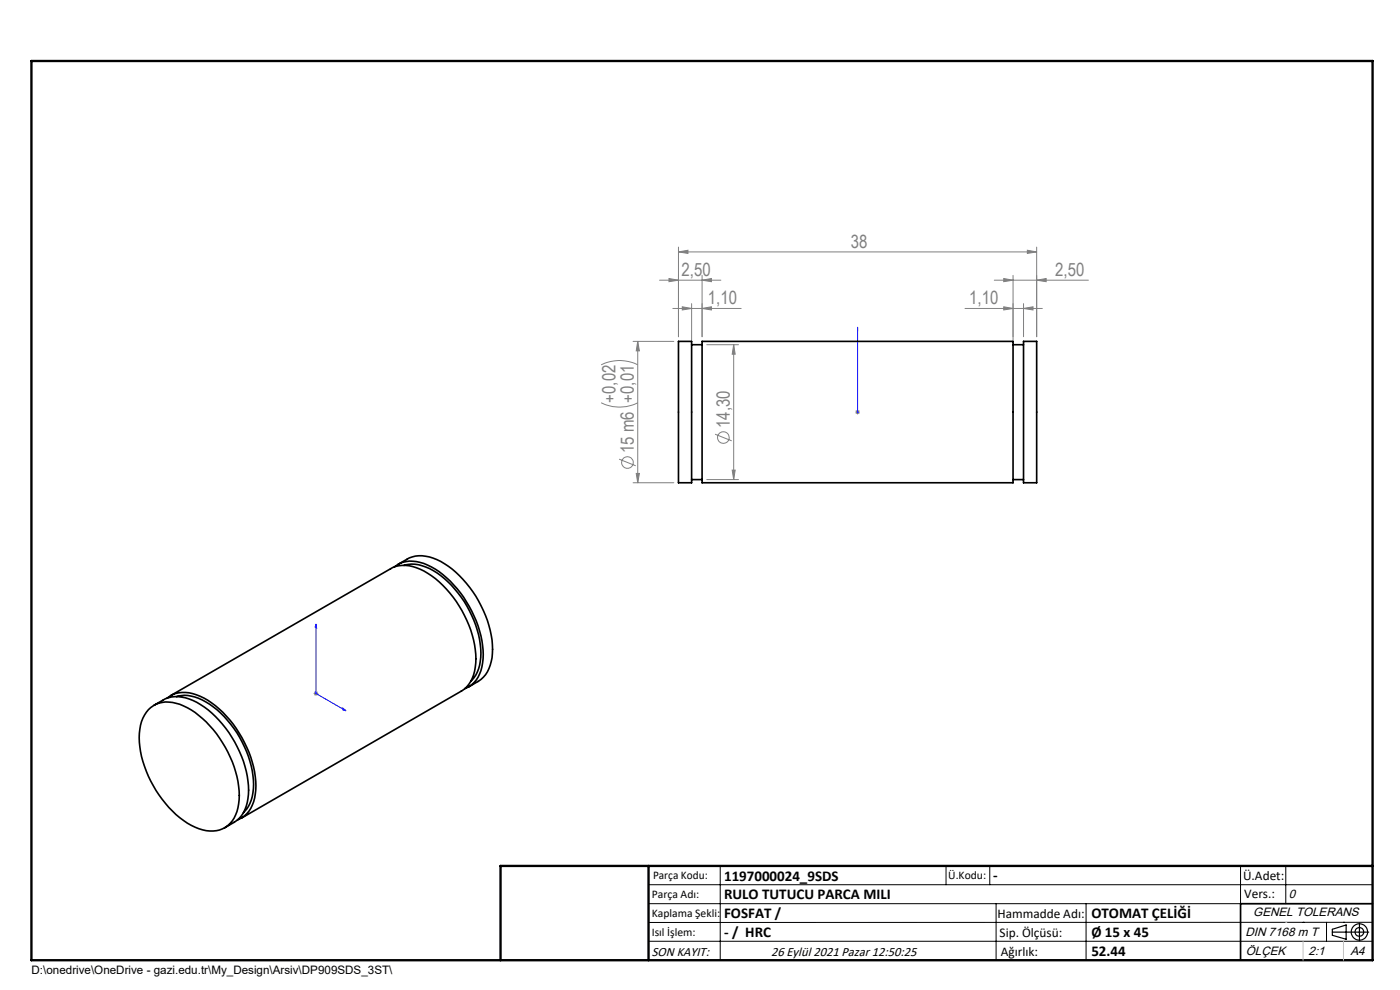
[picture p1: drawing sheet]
<svg xmlns="http://www.w3.org/2000/svg" width="297mm" height="210mm" viewBox="0 0 297 210" stroke-linecap="round" stroke-linejoin="round" font-family="sans-serif">
<g fill="none" stroke="#808080" stroke-width=".21">
<path d="M139.9 59.4h13M141.9 59.1l2 .3-2 .4zM143.9 53.4l2-.3v.7zM143.9 52.4v19M143.9 53.4h76M148.9 59.4l2-.3v.7zM148.9 58.4v13M210.9 59.4h20M212.9 59.1l2 .3-2 .4zM214.9 58.4v13.7M217.9 53.1l2 .3-2 .4zM219.9 59.4l2-.3v.7z"/>
<path d="M219.9 52.4v19M127.5 77.4a8.6 8.6 0 0 1 7.8 0M134.3 72.4h8.6M135.3 72.4l.3 2h-.6zM135.3 72.4v30M142.7 65.4h14.5M144.7 65.1l2 .3-2 .3zM146.7 64.4v7.7M148.9 65.4l2-.3v.6zM149.9 73.1h6.8M155.6 73.1l.4 2h-.7zM155.6 73.1v28.6"/>
<path d="M204.7 65.4h16.4M212.9 65.1l2 .3-2 .3zM217.1 65.4l2-.3v.6zM217.1 64.4v7M127.5 85.4a8.6 8.6 0 0 0 7.8 0M131.3 97.4l3.6 1.4M151.7 92.1l3.5 1.4M155.3 99.7h.7l-.4 2zM181.4 87.4h1M181.6 87.1l.7 .7M181.9 86.9v1M182.3 87.1l-.7 .7"/>
<path d="M134.3 102.4h8.6M135 100.4h.6l-.3 2zM149.9 101.7h6.8M66.5 147.1h1M66.7 146.7l.7 .8M67 146.6v1M67.4 146.7l-.7 .8"/>
<circle cx="133.1" cy="98.1" r="1.24"/>
<circle cx="153.5" cy="92.8" r="1.24"/>
</g>
<g fill="none" stroke="#000" stroke-width=".25">
<path d="M282.6 197.7h7.8M282.6 197.1l3-.9v3l-3-.8zM288.4 195.8v3.8M106.2 203.7h185"/>
<circle cx="288.4" cy="197.7" r="1.74"/>
<circle cx="288.4" cy="197.7" r=".93"/>
</g>
<path d="M181.9 69.4v.9v-.9M181.9 69.4v18M181.9 87.2v.5zM181.9 87.4h.1M67 132.4l.2 .8-.3-.2zM67 132.4v14.7l6.4 3.7M72.7 150.2l.7 .6-.7-.2z" fill="none" stroke="#00f" stroke-width=".21"/>
<g fill="none" stroke="#000" stroke-width=".21">
<path d="M137.6 187.7h153.6M137.6 191.7h153.6M137.6 199.7h153.6M152.8 183.7v20M200.7 183.7v4M210 183.7v4M211.3 191.7v12M230.4 191.7v12M263.2 183.7v20M272.8 183.7v8M276.4 195.6h.1M281.4 195.6v4.1"/>
<path d="M285 195.6h.1M291.2 195.6l-153.6 .1"/>
</g>
<path d="M291.2 191.7h-28v12" fill="none" stroke="#000" stroke-width=".35"/>
<path d="M6.7 12.9h284.5v190.8h-284.5zM137.6 183.7v20M291.2 183.7h-185v20" fill="none" stroke="#000" stroke-width=".5"/>
<path d="M276.4 199.7v4M285 199.7v4" fill="none" stroke="#c0c0c0" stroke-width=".21"/>
<path d="M272.8 195.6h.1" fill="none" stroke="#c0c0c0" stroke-width=".25"/>
<g fill="#00f">
<path d="M181.9 87.2v.5zM181.9 69.4v.9z"/>
<path d="M72.7 150.2l.7 .6-.7-.2zM67 132.4l.2 .8-.3-.2z"/>
</g>
<g fill="#808080">
<path d="M217.9 53.1l2 .3-2 .4zM143.9 53.4l2-.3v.7zM148.9 65.4l2-.3v.6zM144.7 65.1l2 .3-2 .3zM217.1 65.4l2-.3v.6zM212.9 65.1l2 .3-2 .3z"/>
<path d="M141.9 59.1l2 .3-2 .4zM148.9 59.4l2-.3v.7zM212.9 59.1l2 .3-2 .4zM219.9 59.4l2-.3v.7z"/>
<path d="M135.3 72.4l.3 2h-.6zM135 100.4h.6l-.3 2zM155.6 73.1l.4 2h-.7zM155.3 99.7h.7l-.4 2z"/>
</g>
<g fill="none" stroke="#000" stroke-width=".35">
<path d="M143.9 72.4h2.8v30h-2.8zM146.7 73.1h2.2M148.9 72.4h66v30h-66zM214.9 73.1h2.2M217.1 72.4h2.8v30h-2.8zM84.4 119.7a7.6 7.6 0 0 1 5.1-1.8 14.7 14.7 0 0 1 9.5 5.8 21.9 21.9 0 0 1 5.4 15.8 6.6 6.6 0 0 1-3 5.1l-2 1.1M85.7 119.9a8.1 8.1 0 0 1 7 1.6 22.3 22.3 0 0 1 9.3 17.9 7.3 7.3 0 0 1-2.1 5.1M146.7 101.7h2.2M214.9 101.7h2.2M83.7 120.3a6.3 6.3 0 0 1 7-.4 20.7 20.7 0 0 1 9.4 9.7 17.9 17.9 0 0 1 1.9 12.7 5.7 5.7 0 0 1-3.4 3.8M31.5 150.6a6.1 6.1 0 0 1 6.6-1.2 20.7 20.7 0 0 1 10.7 11.2 17.1 17.1 0 0 1 1.5 11.5 5.8 5.8 0 0 1-8.1 3.7 19.4 19.4 0 0 1-9.7-9.1 19.1 19.1 0 0 1-2.7-12.9l.5-1.4zM32.7 149.6a7.6 7.6 0 0 1 5.1-1.8 14.7 14.7 0 0 1 9.4 5.8 21.7 21.7 0 0 1 5.4 15.8 6.5 6.5 0 0 1-3 5l-1.9 1.2"/>
<path d="M35.5 148.1a6.3 6.3 0 0 1 7-.4 22.8 22.8 0 0 1 11.3 15 12 12 0 0 1-1 9.4 5.8 5.8 0 0 1-2.4 1.8M36.2 147.6l46.7-27a7.2 7.2 0 0 1 7.1 .5 23.1 23.1 0 0 1 10.9 19.5 7 7 0 0 1-3 6l-46.7 27M37.5 147.8a8.3 8.3 0 0 1 7 1.6 22.2 22.2 0 0 1 9.3 17.9 7.3 7.3 0 0 1-2.2 5.1"/>
</g>
<g font-size="3.9" fill="#808080">
<text x="180.5" y="52.5">38</text>
<text x="144.6" y="58.5">2,50</text>
<text x="223.9" y="58.5">2,50</text>
<text x="150.2" y="64.5">1,10</text>
<text x="205.6" y="64.5">1,10</text>
<text x="130.6" y="85.4" transform="rotate(-90 130.6 85.4)">+0,02</text>
<text x="154.8" y="90.8" transform="rotate(-90 154.8 90.8)">14,30</text>
<text x="134.5" y="96.1" transform="rotate(-90 134.5 96.1)">15 m6 +0,01</text>
</g>
<g font-size="3.2">
<text x="153.6" y="186.8">1197000024_9SDS</text>
<text x="153.6" y="190.8">RULO TUTUCU PARCA MILI</text>
<text x="210.7" y="186.6">-</text>
<text x="153.6" y="194.8">FOSFAT /</text>
<text x="231.5" y="194.8">OTOMAT ÇELİĞİ</text>
<text x="153.6" y="198.8">- / HRC</text>
<text x="231.5" y="198.7">Ø 15 x 45</text>
<text x="231.5" y="202.8">52.44</text>
</g>
<g font-size="2.8">
<text x="263.7" y="186.7">Ü.Adet:</text>
<text x="263.9" y="190.5">Vers.:</text>
<text x="211.6" y="194.8">Hammadde Adı:</text>
<text x="138.3" y="202.8">SON KAYIT:</text>
<text x="163.6" y="202.8">26 Eylül 2021 Pazar 12:50:25</text>
<text x="212.1" y="198.7">Sip. Ölçüsü:</text>
<text x="212.3" y="202.7">Ağırlık:</text>
</g>
<g font-size="2.6">
<text x="273.4" y="190.4">0</text>
<text x="265.9" y="194.4">GENEL TOLERANS</text>
<text x="264.2" y="198.5">DIN 7168 m T</text>
<text x="264.3" y="202.6">ÖLÇEK</text>
<text x="277.6" y="202.6">2:1</text>
<text x="286.5" y="202.6">A4</text>
</g>
<g font-size="2.5">
<text x="138.3" y="190.5">Parça Adı:</text>
<text x="138.5" y="186.5">Parça Kodu:</text>
<text x="201.2" y="186.5">Ü.Kodu:</text>
<text x="138.3" y="194.5">Kaplama Şekli:</text>
<text x="138.3" y="198.6">Isıl İşlem:</text>
<text x="6.7" y="206.7">D:\onedrive\OneDrive - gazi.edu.tr\My_Design\Arsiv\DP909SDS_3ST\</text>
</g>
</svg>
